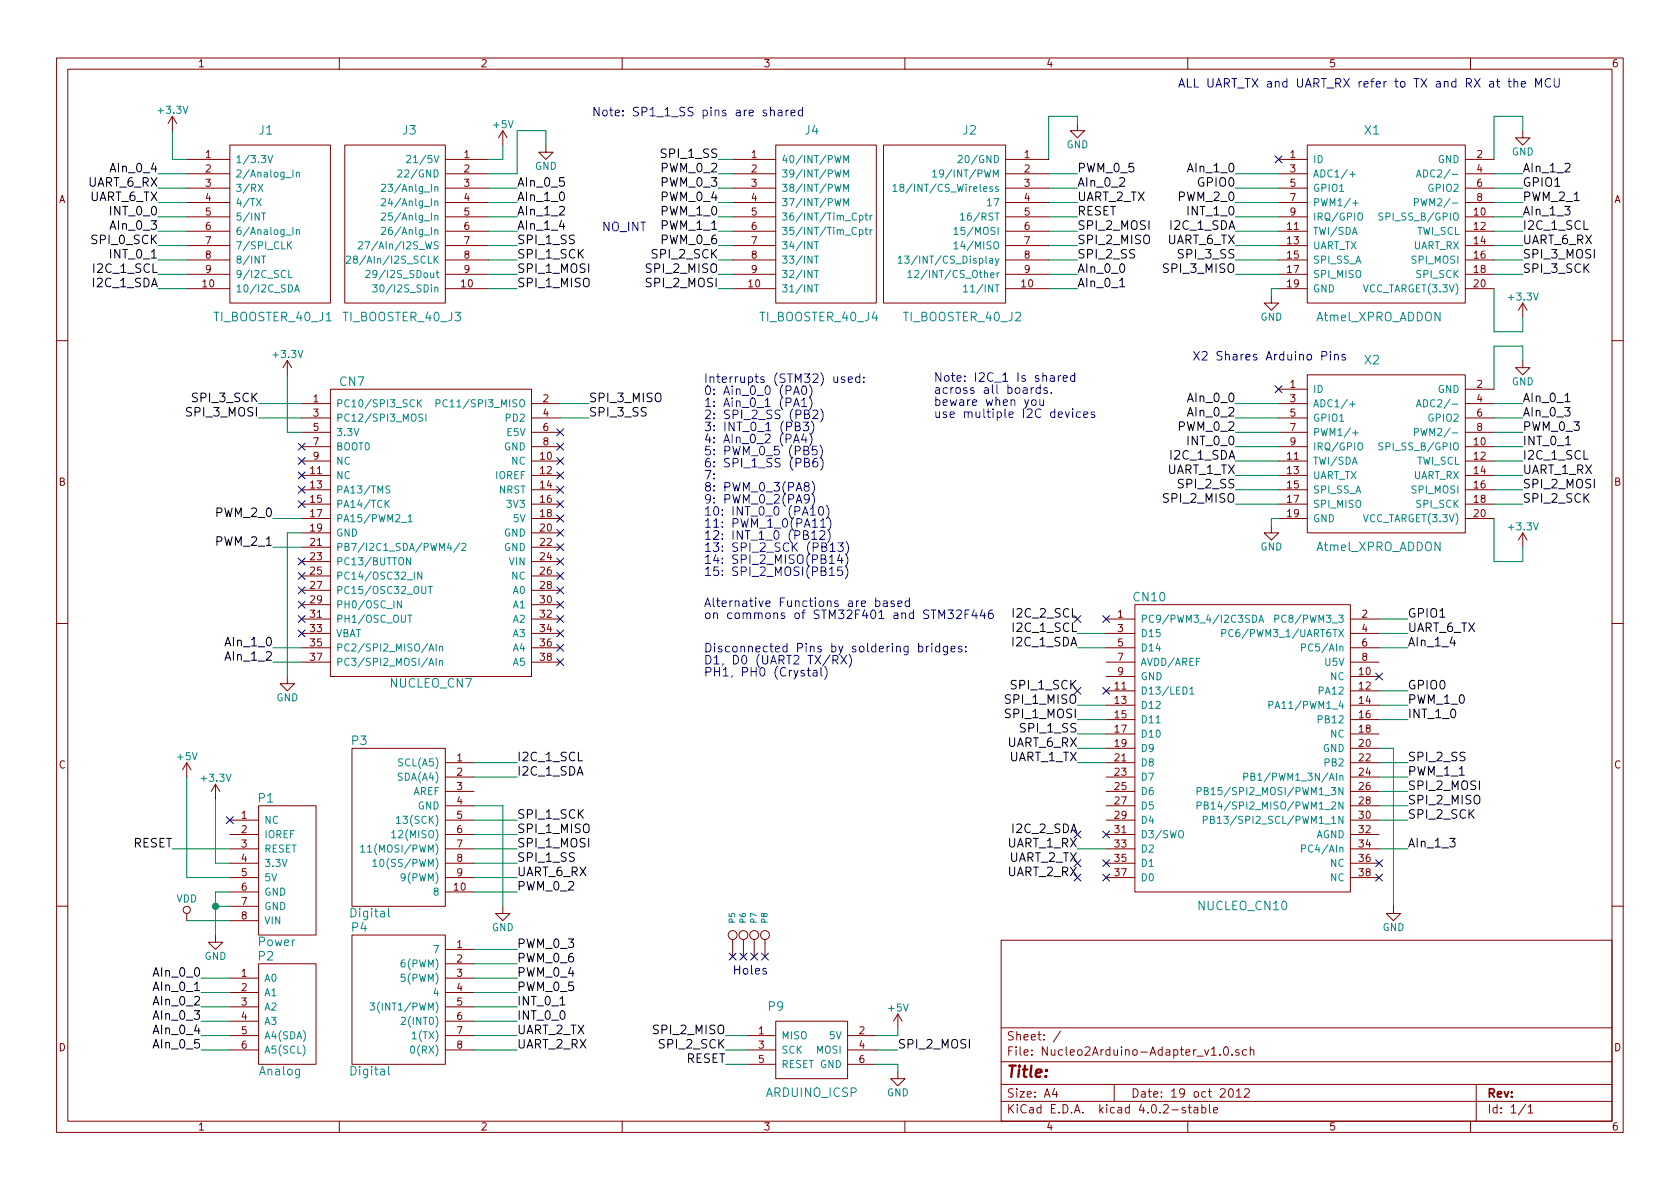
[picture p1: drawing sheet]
EESchema Schematic File Version 2
LIBS:power
LIBS:device
LIBS:transistors
LIBS:conn
LIBS:linear
LIBS:regul
LIBS:74xx
LIBS:cmos4000
LIBS:adc-dac
LIBS:memory
LIBS:xilinx
LIBS:microcontrollers
LIBS:dsp
LIBS:microchip
LIBS:analog_switches
LIBS:motorola
LIBS:texas
LIBS:intel
LIBS:audio
LIBS:interface
LIBS:digital-audio
LIBS:philips
LIBS:display
LIBS:cypress
LIBS:siliconi
LIBS:opto
LIBS:atmel
LIBS:contrib
LIBS:valves
LIBS:KB_Nucleo2Arduino-Adapter
LIBS:Nucleo2Arduino-Adapter_v1.0-cache
EELAYER 25 0
EELAYER END
$Descr A4 11693 8268
encoding utf-8
Sheet 1 1
Title ""
Date "19 oct 2012"
Rev ""
Comp ""
Comment1 ""
Comment2 ""
Comment3 ""
Comment4 ""
$EndDescr
$Comp
L ARDUINO_POWER P1
U 1 1
P 1900 6050
F 0 "P1" H 1850 6550 60  0000 C CNN
F 1 "Power" H 1925 5550 60  0000 C CNN
F 2 "_Nucleo2Arduino:Socket_Strip_Arduino_1x08" H 1900 6050 60  0001 C CNN
F 3 "" H 1900 6050 60  0000 C CNN
	1    1900 6050
	1    0    0    -1  
$EndComp
$Comp
L ARDUINO_ANALOG P2
U 1 1
P 2000 7050
F 0 "P2" H 1850 7450 60  0000 C CNN
F 1 "Analog" H 1950 6650 60  0000 C CNN
F 2 "_Nucleo2Arduino:Socket_Strip_Arduino_1x06" H 2000 7050 60  0001 C CNN
F 3 "" H 2000 7050 60  0000 C CNN
	1    2000 7050
	1    0    0    -1  
$EndComp
$Comp
L ARDUINO_IOL P4
U 1 1
P 2900 6950
F 0 "P4" H 2500 7450 60  0000 C CNN
F 1 "Digital" H 2575 6450 60  0000 C CNN
F 2 "_Nucleo2Arduino:Socket_Strip_Arduino_1x08" H 2900 6950 60  0001 C CNN
F 3 "" H 2900 6950 60  0000 C CNN
	1    2900 6950
	1    0    0    -1  
$EndComp
$Comp
L CONN_1 P5
U 1 1
P 5100 6500
F 0 "P5" H 5180 6500 40  0000 L CNN
F 1 "CONN_1" H 5100 6555 30  0001 C CNN
F 2 "_Nucleo2Arduino:Arduino_1pin" H 5100 6500 60  0001 C CNN
F 3 "" H 5100 6500 60  0000 C CNN
	1    5100 6500
	0    -1   -1   0   
$EndComp
$Comp
L CONN_1 P6
U 1 1
P 5175 6500
F 0 "P6" H 5255 6500 40  0000 L CNN
F 1 "CONN_1" H 5175 6555 30  0001 C CNN
F 2 "_Nucleo2Arduino:Arduino_1pin" H 5175 6500 60  0001 C CNN
F 3 "" H 5175 6500 60  0000 C CNN
	1    5175 6500
	0    -1   -1   0   
$EndComp
$Comp
L CONN_1 P7
U 1 1
P 5250 6500
F 0 "P7" H 5330 6500 40  0000 L CNN
F 1 "CONN_1" H 5250 6555 30  0001 C CNN
F 2 "_Nucleo2Arduino:Arduino_1pin" H 5250 6500 60  0001 C CNN
F 3 "" H 5250 6500 60  0000 C CNN
	1    5250 6500
	0    -1   -1   0   
$EndComp
$Comp
L CONN_1 P8
U 1 1
P 5325 6500
F 0 "P8" H 5405 6500 40  0000 L CNN
F 1 "CONN_1" H 5325 6555 30  0001 C CNN
F 2 "_Nucleo2Arduino:Arduino_1pin" H 5325 6500 60  0001 C CNN
F 3 "" H 5325 6500 60  0000 C CNN
	1    5325 6500
	0    -1   -1   0   
$EndComp
Text Notes 5100 6775 0    60   ~ 0
Holes
NoConn ~ 5100 6650
NoConn ~ 5175 6650
NoConn ~ 5250 6650
NoConn ~ 5325 6650
$Comp
L Ti_Booster_40_J1 J1
U 1 1
P 1900 1550
F 0 "J1" H 1850 2200 60  0000 C CNN
F 1 "TI_BOOSTER_40_J1" H 1900 900 60  0000 C CNN
F 2 "_Nucleo2Arduino:SIL-10" H 1900 1550 60  0001 C CNN
F 3 "" H 1900 1550 60  0001 C CNN
	1    1900 1550
	1    0    0    -1  
$EndComp
$Comp
L Ti_Booster_40_J2 J2
U 1 1
P 6700 1550
F 0 "J2" H 6650 2200 60  0000 C CNN
F 1 "TI_BOOSTER_40_J2" H 6700 900 60  0000 C CNN
F 2 "_Nucleo2Arduino:SIL-10" H 6700 1550 60  0001 C CNN
F 3 "" H 6700 1550 60  0001 C CNN
	1    6700 1550
	-1   0    0    -1  
$EndComp
$Comp
L Ti_Booster_40_J4 J4
U 1 1
P 5700 1550
F 0 "J4" H 5650 2200 60  0000 C CNN
F 1 "TI_BOOSTER_40_J4" H 5700 900 60  0000 C CNN
F 2 "_Nucleo2Arduino:SIL-10" H 5700 1550 60  0001 C CNN
F 3 "" H 5700 1550 60  0001 C CNN
	1    5700 1550
	1    0    0    -1  
$EndComp
$Comp
L ARDUINO_ICSP P9
U 1 1
P 5650 7300
F 0 "P9" H 5400 7600 60  0000 C CNN
F 1 "ARDUINO_ICSP" H 5650 7000 60  0000 C CNN
F 2 "Pin_Headers:Pin_Header_Straight_2x03" H 5650 7300 60  0001 C CNN
F 3 "" H 5650 7300 60  0000 C CNN
	1    5650 7300
	1    0    0    -1  
$EndComp
$Comp
L ARDUINO_IOH P3
U 1 1
P 2850 5700
F 0 "P3" H 2500 6250 60  0000 C CNN
F 1 "Digital" H 2575 5050 60  0000 C CNN
F 2 "_Nucleo2Arduino:Socket_Strip_Arduino_1x10" H 2850 5700 60  0001 C CNN
F 3 "" H 2850 5700 60  0000 C CNN
	1    2850 5700
	1    0    0    -1  
$EndComp
Text Label 3600 5700 0    60   ~ 0
SPI_1_SCK
Text Label 3600 5800 0    60   ~ 0
SPI_1_MISO
Text Label 3600 5900 0    60   ~ 0
SPI_1_MOSI
Text Label 5050 7200 2    60   ~ 0
SPI_2_MISO
Text Label 6250 7300 0    60   ~ 0
SPI_2_MOSI
Text Label 5050 7300 2    60   ~ 0
SPI_2_SCK
Text Label 5050 7400 2    60   ~ 0
RESET
$Comp
L GND #PWR01
U 1 1
P 6250 7450
F 0 "#PWR01" H 6250 7200 50  0001 C CNN
F 1 "GND" H 6250 7300 50  0000 C CNN
F 2 "" H 6250 7450 50  0000 C CNN
F 3 "" H 6250 7450 50  0000 C CNN
	1    6250 7450
	1    0    0    -1  
$EndComp
$Comp
L +5V #PWR02
U 1 1
P 6250 7150
F 0 "#PWR02" H 6250 7000 50  0001 C CNN
F 1 "+5V" H 6250 7290 50  0000 C CNN
F 2 "" H 6250 7150 50  0000 C CNN
F 3 "" H 6250 7150 50  0000 C CNN
	1    6250 7150
	1    0    0    -1  
$EndComp
$Comp
L +5V #PWR03
U 1 1
P 1300 5400
F 0 "#PWR03" H 1300 5250 50  0001 C CNN
F 1 "+5V" H 1300 5540 50  0000 C CNN
F 2 "" H 1300 5400 50  0000 C CNN
F 3 "" H 1300 5400 50  0000 C CNN
	1    1300 5400
	1    0    0    -1  
$EndComp
$Comp
L +3.3V #PWR04
U 1 1
P 1500 5550
F 0 "#PWR04" H 1500 5400 50  0001 C CNN
F 1 "+3.3V" H 1500 5690 50  0000 C CNN
F 2 "" H 1500 5550 50  0000 C CNN
F 3 "" H 1500 5550 50  0000 C CNN
	1    1500 5550
	1    0    0    -1  
$EndComp
$Comp
L VDD #PWR05
U 1 1
P 1300 6400
F 0 "#PWR05" H 1300 6250 50  0001 C CNN
F 1 "VDD" H 1300 6550 50  0000 C CNN
F 2 "" H 1300 6400 50  0000 C CNN
F 3 "" H 1300 6400 50  0000 C CNN
	1    1300 6400
	1    0    0    -1  
$EndComp
$Comp
L GND #PWR06
U 1 1
P 1500 6500
F 0 "#PWR06" H 1500 6250 50  0001 C CNN
F 1 "GND" H 1500 6350 50  0000 C CNN
F 2 "" H 1500 6500 50  0000 C CNN
F 3 "" H 1500 6500 50  0000 C CNN
	1    1500 6500
	1    0    0    -1  
$EndComp
Text Label 1200 5900 2    60   ~ 0
RESET
NoConn ~ 1600 5700
Text Label 3600 5400 0    60   ~ 0
I2C_1_SDA
Text Label 3600 5300 0    60   ~ 0
I2C_1_SCL
Text Label 3600 7200 0    60   ~ 0
UART_2_TX
Text Label 3600 7300 0    60   ~ 0
UART_2_RX
Text Label 1100 1900 2    60   ~ 0
I2C_1_SCL
Text Label 1100 2000 2    60   ~ 0
I2C_1_SDA
Text Label 1100 1700 2    60   ~ 0
SPI_0_SCK
Text Label 7500 1700 0    60   ~ 0
SPI_2_MISO
Text Label 7500 1600 0    60   ~ 0
SPI_2_MOSI
$Comp
L GND #PWR07
U 1 1
P 3500 6300
F 0 "#PWR07" H 3500 6050 50  0001 C CNN
F 1 "GND" H 3500 6150 50  0000 C CNN
F 2 "" H 3500 6300 50  0000 C CNN
F 3 "" H 3500 6300 50  0000 C CNN
	1    3500 6300
	1    0    0    -1  
$EndComp
Text Label 7500 1500 0    60   ~ 0
RESET
$Comp
L GND #PWR08
U 1 1
P 7500 850
F 0 "#PWR08" H 7500 600 50  0001 C CNN
F 1 "GND" H 7500 700 50  0000 C CNN
F 2 "" H 7500 850 50  0000 C CNN
F 3 "" H 7500 850 50  0000 C CNN
	1    7500 850 
	1    0    0    -1  
$EndComp
Text Label 3600 6700 0    60   ~ 0
PWM_0_6
Text Label 3600 6600 0    60   ~ 0
PWM_0_3
Text Label 5000 1200 2    60   ~ 0
PWM_0_2
Text Label 5000 1300 2    60   ~ 0
PWM_0_3
Text Label 5000 1400 2    60   ~ 0
PWM_0_4
Text Label 1400 6800 2    60   ~ 0
AIn_0_0
Text Label 1400 6900 2    60   ~ 0
AIn_0_1
Text Label 1400 7000 2    60   ~ 0
AIn_0_2
Text Label 1400 7100 2    60   ~ 0
AIn_0_3
Text Label 1400 7200 2    60   ~ 0
AIn_0_4
Text Label 1400 7300 2    60   ~ 0
AIn_0_5
Text Label 1100 1600 2    60   ~ 0
AIn_0_3
Text Label 3600 2000 0    60   ~ 0
SPI_1_MISO
Text Label 3600 1900 0    60   ~ 0
SPI_1_MOSI
Text Label 3600 1800 0    60   ~ 0
SPI_1_SCK
Text Label 3600 1700 0    60   ~ 0
SPI_1_SS
Text Label 3600 6900 0    60   ~ 0
PWM_0_5
Text Label 7500 1200 0    60   ~ 0
PWM_0_5
Text Label 3600 6800 0    60   ~ 0
PWM_0_4
Text Label 3600 7000 0    60   ~ 0
INT_0_1
Text Label 3600 7100 0    60   ~ 0
INT_0_0
Text Label 1100 1500 2    60   ~ 0
INT_0_0
Text Label 1100 1800 2    60   ~ 0
INT_0_1
Text Label 7500 1800 0    60   ~ 0
SPI_2_SS
Text Label 7500 2000 0    60   ~ 0
AIn_0_1
Text Label 1100 1200 2    60   ~ 0
AIn_0_4
Text Label 3600 1300 0    60   ~ 0
AIn_0_5
$Comp
L Atmel_XPRO_ADDON X1
U 1 1
P 9600 1550
F 0 "X1" H 9550 2200 60  0000 C CNN
F 1 "Atmel_XPRO_ADDON" H 9600 900 60  0000 C CNN
F 2 "Pin_Headers:Pin_Header_Angled_2x10" H 9600 1550 60  0001 C CNN
F 3 "" H 9600 1550 60  0000 C CNN
	1    9600 1550
	1    0    0    -1  
$EndComp
$Comp
L Atmel_XPRO_ADDON X2
U 1 1
P 9600 3150
F 0 "X2" H 9550 3800 60  0000 C CNN
F 1 "Atmel_XPRO_ADDON" H 9600 2500 60  0000 C CNN
F 2 "Pin_Headers:Pin_Header_Angled_2x10" H 9600 3150 60  0001 C CNN
F 3 "" H 9600 3150 60  0000 C CNN
	1    9600 3150
	1    0    0    -1  
$EndComp
$Comp
L NUCLEO_CN10 CN10
U 1 1
P 8750 5200
F 0 "CN10" H 8000 6250 60  0000 C CNN
F 1 "NUCLEO_CN10" H 8650 4100 60  0000 C CNN
F 2 "Pin_Headers:Pin_Header_Straight_2x19" H 7800 5250 60  0001 C CNN
F 3 "" H 7800 5250 60  0000 C CNN
	1    8750 5200
	1    0    0    -1  
$EndComp
Text Notes 4900 4300 0    60   ~ 0
Alternative Functions are based\non commons of STM32F401 and STM32F446
Text Notes 8200 600  0    60   ~ 0
ALL UART_TX and UART_RX refer to TX and RX at the MCU
$Comp
L GND #PWR09
U 1 1
P 2000 4700
F 0 "#PWR09" H 2000 4450 50  0001 C CNN
F 1 "GND" H 2000 4550 50  0000 C CNN
F 2 "" H 2000 4700 50  0000 C CNN
F 3 "" H 2000 4700 50  0000 C CNN
	1    2000 4700
	1    0    0    -1  
$EndComp
NoConn ~ 2100 3200
NoConn ~ 2100 3300
NoConn ~ 2100 3100
NoConn ~ 9600 4700
NoConn ~ 9600 6000
NoConn ~ 9600 6100
NoConn ~ 2100 4400
Text Label 9800 5700 0    60   ~ 0
SPI_2_SCK
Text Label 9800 5600 0    60   ~ 0
SPI_2_MISO
Text Label 9800 5500 0    60   ~ 0
SPI_2_MOSI
Text Label 10600 3400 0    60   ~ 0
SPI_2_MOSI
Text Label 8600 3500 2    60   ~ 0
SPI_2_MISO
Text Label 10600 3500 0    60   ~ 0
SPI_2_SCK
Text Label 1800 2900 2    60   ~ 0
SPI_3_MOSI
Text Label 4100 2800 0    60   ~ 0
SPI_3_MISO
Text Label 1800 2800 2    60   ~ 0
SPI_3_SCK
Text Label 10600 1800 0    60   ~ 0
SPI_3_MOSI
Text Label 10600 1900 0    60   ~ 0
SPI_3_SCK
Text Label 8600 1900 2    60   ~ 0
SPI_3_MISO
Text Label 7500 4500 2    60   ~ 0
I2C_1_SDA
Text Label 7500 4400 2    60   ~ 0
I2C_1_SCL
Text Label 10600 1600 0    60   ~ 0
I2C_1_SCL
Text Label 8600 1600 2    60   ~ 0
I2C_1_SDA
Text Label 7500 6000 2    60   ~ 0
UART_2_TX
Text Label 7500 6100 2    60   ~ 0
UART_2_RX
Text Label 7500 5900 2    60   ~ 0
UART_1_RX
Text Label 1100 1400 2    60   ~ 0
UART_6_TX
Text Label 1100 1300 2    60   ~ 0
UART_6_RX
Text Label 7500 5100 2    60   ~ 0
SPI_1_SS
Text Label 7500 5000 2    60   ~ 0
SPI_1_MOSI
Text Label 7500 4900 2    60   ~ 0
SPI_1_MISO
Text Label 7500 4800 2    60   ~ 0
SPI_1_SCK
Text Label 8600 1700 2    60   ~ 0
UART_6_TX
Text Label 10600 1700 0    60   ~ 0
UART_6_RX
NoConn ~ 8900 1100
NoConn ~ 8900 2700
$Comp
L GND #PWR010
U 1 1
P 8850 3650
F 0 "#PWR010" H 8850 3400 50  0001 C CNN
F 1 "GND" H 8850 3500 50  0000 C CNN
F 2 "" H 8850 3650 50  0000 C CNN
F 3 "" H 8850 3650 50  0000 C CNN
	1    8850 3650
	1    0    0    -1  
$EndComp
$Comp
L GND #PWR011
U 1 1
P 8850 2050
F 0 "#PWR011" H 8850 1800 50  0001 C CNN
F 1 "GND" H 8850 1900 50  0000 C CNN
F 2 "" H 8850 2050 50  0000 C CNN
F 3 "" H 8850 2050 50  0000 C CNN
	1    8850 2050
	1    0    0    -1  
$EndComp
Text Notes 8300 2500 0    60   ~ 0
X2 Shares Arduino Pins
Text Label 10600 3200 0    60   ~ 0
I2C_1_SCL
Text Label 8600 3200 2    60   ~ 0
I2C_1_SDA
NoConn ~ 2100 4300
NoConn ~ 2100 4200
NoConn ~ 2100 4100
NoConn ~ 2100 4000
Text Notes 4900 4700 0    60   ~ 0
Disconnected Pins by soldering bridges:\nD1, D0 (UART2 TX/RX)\nPH1, PH0 (Crystal)
Text Label 9800 4400 0    60   ~ 0
UART_6_TX
Text Label 7500 5200 2    60   ~ 0
UART_6_RX
NoConn ~ 2100 3900
$Comp
L GND #PWR012
U 1 1
P 9700 6300
F 0 "#PWR012" H 9700 6050 50  0001 C CNN
F 1 "GND" H 9700 6150 50  0000 C CNN
F 2 "" H 9700 6300 50  0000 C CNN
F 3 "" H 9700 6300 50  0000 C CNN
	1    9700 6300
	1    0    0    -1  
$EndComp
NoConn ~ 7500 4800
NoConn ~ 7700 4800
Text Label 7500 4300 2    60   ~ 0
I2C_2_SCL
Text Label 7500 5800 2    60   ~ 0
I2C_2_SDA
NoConn ~ 7500 4300
NoConn ~ 7500 5800
NoConn ~ 7700 5800
NoConn ~ 7700 6000
NoConn ~ 7700 6100
NoConn ~ 7500 6100
NoConn ~ 7500 6000
Text Label 3600 6100 0    60   ~ 0
UART_6_RX
Text Label 9800 5300 0    60   ~ 0
SPI_2_SS
Text Label 8600 3400 2    60   ~ 0
SPI_2_SS
Text Label 4100 2900 0    60   ~ 0
SPI_3_SS
Text Label 8600 1800 2    60   ~ 0
SPI_3_SS
Text Label 8600 2800 2    60   ~ 0
AIn_0_0
Text Label 10600 2800 0    60   ~ 0
AIn_0_1
$Comp
L +3.3V #PWR013
U 1 1
P 2000 2600
F 0 "#PWR013" H 2000 2450 50  0001 C CNN
F 1 "+3.3V" H 2000 2740 50  0000 C CNN
F 2 "" H 2000 2600 50  0000 C CNN
F 3 "" H 2000 2600 50  0000 C CNN
	1    2000 2600
	1    0    0    -1  
$EndComp
$Comp
L NUCLEO_CN7 CN7
U 1 1
P 3000 3550
F 0 "CN7" H 2450 4450 60  0000 C CNN
F 1 "NUCLEO_CN7" H 3000 2350 60  0000 C CNN
F 2 "Pin_Headers:Pin_Header_Straight_2x19" H 3000 3550 60  0001 C CNN
F 3 "" H 3000 3550 60  0000 C CNN
	1    3000 3550
	1    0    0    -1  
$EndComp
$Comp
L Ti_Booster_40_J3 J3
U 1 1
P 2800 1550
F 0 "J3" H 2750 2200 60  0000 C CNN
F 1 "TI_BOOSTER_40_J3" H 2800 900 60  0000 C CNN
F 2 "_Nucleo2Arduino:SIL-10" H 2800 1550 60  0001 C CNN
F 3 "" H 2800 1550 60  0001 C CNN
	1    2800 1550
	-1   0    0    -1  
$EndComp
$Comp
L +3.3V #PWR014
U 1 1
P 1200 900
F 0 "#PWR014" H 1200 750 50  0001 C CNN
F 1 "+3.3V" H 1200 1040 50  0000 C CNN
F 2 "" H 1200 900 50  0000 C CNN
F 3 "" H 1200 900 50  0000 C CNN
	1    1200 900 
	1    0    0    -1  
$EndComp
$Comp
L +5V #PWR015
U 1 1
P 3500 1000
F 0 "#PWR015" H 3500 850 50  0001 C CNN
F 1 "+5V" H 3500 1140 50  0000 C CNN
F 2 "" H 3500 1000 50  0000 C CNN
F 3 "" H 3500 1000 50  0000 C CNN
	1    3500 1000
	1    0    0    -1  
$EndComp
$Comp
L GND #PWR016
U 1 1
P 3800 1000
F 0 "#PWR016" H 3800 750 50  0001 C CNN
F 1 "GND" H 3800 850 50  0000 C CNN
F 2 "" H 3800 1000 50  0000 C CNN
F 3 "" H 3800 1000 50  0000 C CNN
	1    3800 1000
	1    0    0    -1  
$EndComp
Text Label 1900 4500 2    60   ~ 0
AIn_1_0
Text Label 1900 4600 2    60   ~ 0
AIn_1_2
Text Label 8600 1200 2    60   ~ 0
AIn_1_0
Text Label 10600 1200 0    60   ~ 0
AIn_1_2
$Comp
L +3.3V #PWR017
U 1 1
P 10600 3800
F 0 "#PWR017" H 10600 3650 50  0001 C CNN
F 1 "+3.3V" H 10600 3940 50  0000 C CNN
F 2 "" H 10600 3800 50  0000 C CNN
F 3 "" H 10600 3800 50  0000 C CNN
	1    10600 3800
	1    0    0    -1  
$EndComp
$Comp
L +3.3V #PWR018
U 1 1
P 10600 2200
F 0 "#PWR018" H 10600 2050 50  0001 C CNN
F 1 "+3.3V" H 10600 2340 50  0000 C CNN
F 2 "" H 10600 2200 50  0000 C CNN
F 3 "" H 10600 2200 50  0000 C CNN
	1    10600 2200
	1    0    0    -1  
$EndComp
$Comp
L GND #PWR019
U 1 1
P 10600 2500
F 0 "#PWR019" H 10600 2250 50  0001 C CNN
F 1 "GND" H 10600 2350 50  0000 C CNN
F 2 "" H 10600 2500 50  0000 C CNN
F 3 "" H 10600 2500 50  0000 C CNN
	1    10600 2500
	1    0    0    -1  
$EndComp
$Comp
L GND #PWR020
U 1 1
P 10600 900
F 0 "#PWR020" H 10600 650 50  0001 C CNN
F 1 "GND" H 10600 750 50  0000 C CNN
F 2 "" H 10600 900 50  0000 C CNN
F 3 "" H 10600 900 50  0000 C CNN
	1    10600 900 
	1    0    0    -1  
$EndComp
Text Label 1900 3600 2    60   ~ 0
PWM_2_0
Text Label 1900 3800 2    60   ~ 0
PWM_2_1
Text Label 8600 1400 2    60   ~ 0
PWM_2_0
Text Label 10600 1400 0    60   ~ 0
PWM_2_1
Text Label 8600 3000 2    60   ~ 0
PWM_0_2
Text Label 10600 3000 0    60   ~ 0
PWM_0_3
Text Label 8600 3100 2    60   ~ 0
INT_0_0
NoConn ~ 2100 3500
NoConn ~ 2100 3400
NoConn ~ 3900 4100
NoConn ~ 3900 4200
Text Notes 4900 4000 0    60   ~ 0
Interrupts (STM32) used:\n0: Ain_0_0 (PA0)\n1: Ain_0_1 (PA1)\n2: SPI_2_SS (PB2)\n3: INT_0_1 (PB3)\n4: AIn_0_2 (PA4)\n5: PWM_0_5 (PB5)\n6: SPI_1_SS (PB6)\n7: \n8: PWM_0_3(PA8)\n9: PWM_0_2(PA9)\n10: INT_0_0 (PA10)\n11: PWM_1_0(PA11)\n12: INT_1_0 (PB12)\n13: SPI_2_SCK (PB13)\n14: SPI_2_MISO(PB14)\n15: SPI_2_MOSI(PB15)
Text Label 7500 1900 0    60   ~ 0
AIn_0_0
Text Label 8600 2900 2    60   ~ 0
AIn_0_2
Text Label 10600 2900 0    60   ~ 0
AIn_0_3
Text Label 10600 3100 0    60   ~ 0
INT_0_1
Text Label 7500 1300 0    60   ~ 0
AIn_0_2
Text Label 3600 1400 0    60   ~ 0
AIn_1_0
Text Label 3600 1500 0    60   ~ 0
AIn_1_2
Text Label 9800 5900 0    60   ~ 0
AIn_1_3
Text Label 3600 1600 0    60   ~ 0
AIn_1_4
Text Label 9800 4500 0    60   ~ 0
AIn_1_4
Text Label 10600 1500 0    60   ~ 0
AIn_1_3
Text Label 3600 6200 0    60   ~ 0
PWM_0_2
Text Label 5000 1700 2    60   ~ 0
PWM_0_6
Text Label 5000 2000 2    60   ~ 0
SPI_2_MOSI
Text Label 5000 1900 2    60   ~ 0
SPI_2_MISO
Text Label 5000 1800 2    60   ~ 0
SPI_2_SCK
Text Label 9800 5000 0    60   ~ 0
INT_1_0
Text Label 8600 1500 2    60   ~ 0
INT_1_0
Text Label 9800 4800 0    60   ~ 0
GPIO0
Text Label 9800 4900 0    60   ~ 0
PWM_1_0
Text Label 5000 1500 2    60   ~ 0
PWM_1_0
Text Label 9800 5400 0    60   ~ 0
PWM_1_1
Text Label 5000 1600 2    60   ~ 0
PWM_1_1
Text Label 8600 1300 2    60   ~ 0
GPIO0
Wire Wire Line
	3300 7100 3600 7100
Wire Wire Line
	3300 6600 3600 6600
Wire Wire Line
	3300 6900 3600 6900
Wire Wire Line
	5000 1400 5100 1400
Wire Wire Line
	3400 2000 3600 2000
Wire Wire Line
	3400 1900 3600 1900
Wire Wire Line
	3400 1800 3600 1800
Wire Wire Line
	3400 1700 3600 1700
Wire Wire Line
	3300 6200 3600 6200
Wire Wire Line
	3400 1600 3600 1600
Wire Wire Line
	3400 1500 3600 1500
Wire Wire Line
	3400 1400 3600 1400
Wire Wire Line
	3400 1300 3600 1300
Wire Wire Line
	1100 1200 1300 1200
Wire Wire Line
	1100 1600 1300 1600
Wire Wire Line
	1600 7300 1400 7300
Wire Wire Line
	1400 7200 1600 7200
Wire Wire Line
	1600 7100 1400 7100
Wire Wire Line
	1400 7000 1600 7000
Wire Wire Line
	1600 6900 1400 6900
Wire Wire Line
	1400 6800 1600 6800
Wire Wire Line
	1100 1300 1300 1300
Wire Wire Line
	1100 1400 1300 1400
Wire Wire Line
	5000 1300 5100 1300
Wire Wire Line
	5100 1200 5000 1200
Wire Wire Line
	5000 1100 5100 1100
Wire Wire Line
	7300 1200 7500 1200
Wire Wire Line
	3300 6700 3600 6700
Wire Wire Line
	3300 6800 3600 6800
Wire Wire Line
	3300 7000 3600 7000
Wire Wire Line
	7500 800  7500 850 
Wire Wire Line
	7300 800  7500 800 
Wire Wire Line
	7300 1100 7300 800 
Wire Wire Line
	7300 1500 7500 1500
Wire Wire Line
	3300 5600 3500 5600
Wire Wire Line
	7300 1700 7500 1700
Wire Wire Line
	7300 1600 7500 1600
Wire Wire Line
	1100 1700 1300 1700
Wire Wire Line
	1100 2000 1300 2000
Wire Wire Line
	1100 1900 1300 1900
Wire Wire Line
	3300 7300 3600 7300
Wire Wire Line
	3300 7200 3600 7200
Wire Wire Line
	3300 5400 3600 5400
Wire Wire Line
	3300 5300 3600 5300
Wire Wire Line
	1200 5900 1600 5900
Wire Wire Line
	1300 6100 1600 6100
Wire Wire Line
	1300 6400 1600 6400
Wire Wire Line
	6250 7200 6250 7150
Wire Wire Line
	6100 7200 6250 7200
Wire Wire Line
	6250 7400 6250 7450
Wire Wire Line
	6100 7400 6250 7400
Wire Wire Line
	5050 7400 5200 7400
Wire Wire Line
	6100 7300 6250 7300
Wire Wire Line
	5050 7300 5200 7300
Wire Wire Line
	5050 7200 5200 7200
Wire Wire Line
	3300 6000 3600 6000
Wire Wire Line
	3300 5900 3600 5900
Wire Wire Line
	3300 5800 3600 5800
Wire Wire Line
	3300 5700 3600 5700
Wire Wire Line
	3300 6100 3600 6100
Wire Wire Line
	1100 1500 1300 1500
Wire Wire Line
	1100 1800 1300 1800
Wire Wire Line
	7300 1300 7500 1300
Wire Wire Line
	7300 1400 7500 1400
Wire Wire Line
	7300 1800 7500 1800
Wire Wire Line
	9600 5500 9800 5500
Wire Wire Line
	9800 5600 9600 5600
Wire Wire Line
	9600 5700 9800 5700
Wire Wire Line
	8600 3500 8900 3500
Wire Wire Line
	4100 2800 3900 2800
Wire Wire Line
	8600 1900 8900 1900
Wire Wire Line
	7500 4400 7700 4400
Wire Wire Line
	7700 4500 7500 4500
Wire Wire Line
	8600 3200 8900 3200
Wire Wire Line
	8900 1600 8600 1600
Wire Wire Line
	8900 3300 8600 3300
Wire Wire Line
	8900 1700 8600 1700
Wire Wire Line
	8850 3650 8850 3600
Wire Wire Line
	8850 3600 8900 3600
Wire Wire Line
	8850 2050 8850 2000
Wire Wire Line
	8850 2000 8900 2000
Wire Wire Line
	7500 5200 7700 5200
Wire Wire Line
	9600 4400 9800 4400
Wire Wire Line
	9700 6300 9700 5200
Wire Wire Line
	9700 5200 9600 5200
Wire Wire Line
	7700 4900 7500 4900
Wire Wire Line
	7500 5000 7700 5000
Wire Wire Line
	7700 5100 7500 5100
Wire Wire Line
	9600 5300 9800 5300
Wire Wire Line
	8600 3400 8900 3400
Wire Wire Line
	4100 2900 3900 2900
Wire Wire Line
	8600 1800 8900 1800
Wire Wire Line
	2000 2600 2000 3000
Wire Wire Line
	2000 3000 2100 3000
Wire Wire Line
	2000 4700 2000 3700
Wire Wire Line
	2000 3700 2100 3700
Wire Wire Line
	1800 2800 2100 2800
Wire Wire Line
	2100 2900 1800 2900
Wire Wire Line
	1300 5400 1300 6100
Wire Wire Line
	1500 5550 1500 6000
Wire Wire Line
	1500 6000 1600 6000
Wire Wire Line
	1600 6300 1500 6300
Wire Wire Line
	1500 6200 1500 6500
Wire Wire Line
	1600 6200 1500 6200
Connection ~ 1500 6300
Wire Wire Line
	1200 900  1200 1100
Wire Wire Line
	1200 1100 1300 1100
Wire Wire Line
	3500 1000 3500 1100
Wire Wire Line
	3500 1100 3400 1100
Wire Wire Line
	3400 1200 3600 1200
Wire Wire Line
	3600 1200 3600 900 
Wire Wire Line
	3600 900  3800 900 
Wire Wire Line
	3800 900  3800 1000
Wire Wire Line
	1900 4500 2100 4500
Wire Wire Line
	2100 4600 1900 4600
Wire Wire Line
	10400 3600 10400 3900
Wire Wire Line
	10400 3900 10600 3900
Wire Wire Line
	10600 3900 10600 3800
Wire Wire Line
	10400 2000 10400 2300
Wire Wire Line
	10400 2300 10600 2300
Wire Wire Line
	10600 2300 10600 2200
Wire Wire Line
	10400 2700 10400 2400
Wire Wire Line
	10400 2400 10600 2400
Wire Wire Line
	10600 2400 10600 2500
Wire Wire Line
	10400 1100 10400 800 
Wire Wire Line
	10400 800  10600 800 
Wire Wire Line
	10600 800  10600 900 
Wire Wire Line
	8600 1200 8900 1200
Wire Wire Line
	10400 1200 10600 1200
Wire Wire Line
	1900 3800 2100 3800
Wire Wire Line
	2100 3600 1900 3600
Wire Wire Line
	10600 1400 10400 1400
Wire Wire Line
	8600 1400 8900 1400
Wire Wire Line
	3500 5600 3500 6300
Wire Wire Line
	10400 3500 10600 3500
Wire Wire Line
	10600 3400 10400 3400
Wire Wire Line
	10400 3300 10600 3300
Wire Wire Line
	10600 3200 10400 3200
Wire Wire Line
	10400 3000 10600 3000
Wire Wire Line
	10600 2800 10400 2800
Wire Wire Line
	8600 2800 8900 2800
Wire Wire Line
	8900 3000 8600 3000
Wire Wire Line
	8600 3100 8900 3100
Wire Wire Line
	10400 1900 10600 1900
Wire Wire Line
	10600 1800 10400 1800
Wire Wire Line
	10400 1700 10600 1700
Wire Wire Line
	10600 1600 10400 1600
Wire Wire Line
	7500 2000 7300 2000
Wire Wire Line
	7300 1900 7500 1900
Wire Wire Line
	10600 2900 10400 2900
Wire Wire Line
	8900 2900 8600 2900
Wire Wire Line
	10600 3100 10400 3100
Wire Wire Line
	9800 5900 9600 5900
Wire Wire Line
	9800 4500 9600 4500
Wire Wire Line
	10400 1500 10600 1500
Wire Wire Line
	9600 5000 9800 5000
Wire Wire Line
	8600 1500 8900 1500
Wire Wire Line
	9800 4800 9600 4800
Wire Wire Line
	9600 4900 9800 4900
Wire Wire Line
	9800 5400 9600 5400
Text Notes 4500 1600 2    60   ~ 0
NO_INT
Text Label 9800 4300 0    60   ~ 0
GPIO1
Wire Wire Line
	9800 4300 9600 4300
Text Label 10600 1300 0    60   ~ 0
GPIO1
Wire Wire Line
	10600 1300 10400 1300
Wire Wire Line
	8900 1300 8600 1300
Text Label 3600 6000 0    60   ~ 0
SPI_1_SS
Text Label 5000 1100 2    60   ~ 0
SPI_1_SS
Wire Wire Line
	5000 1500 5100 1500
Wire Wire Line
	5100 1600 5000 1600
Wire Wire Line
	5000 1700 5100 1700
Wire Wire Line
	5100 1800 5000 1800
Wire Wire Line
	5000 1900 5100 1900
Wire Wire Line
	5100 2000 5000 2000
Text Notes 5600 800  2    60   ~ 0
Note: SP1_1_SS pins are shared
Text Label 7500 1400 0    60   ~ 0
UART_2_TX
NoConn ~ 7700 4300
Text Notes 6500 2900 0    60   ~ 0
Note: I2C_1 Is shared\nacross all boards.\nbeware when you \nuse multiple I2C devices
NoConn ~ 3900 4500
NoConn ~ 3900 4400
NoConn ~ 3900 4300
NoConn ~ 3900 4600
NoConn ~ 3900 4000
NoConn ~ 3900 3900
NoConn ~ 3900 3800
NoConn ~ 3900 3700
NoConn ~ 3900 3600
NoConn ~ 3900 3500
NoConn ~ 3900 3400
NoConn ~ 3900 3300
NoConn ~ 3900 3200
NoConn ~ 3900 3100
NoConn ~ 3900 3000
Text Label 7500 5300 2    60   ~ 0
UART_1_TX
Wire Wire Line
	7500 5300 7700 5300
Wire Wire Line
	7500 5900 7700 5900
Text Label 8600 3300 2    60   ~ 0
UART_1_TX
Text Label 10600 3300 0    60   ~ 0
UART_1_RX
$EndSCHEMATC
